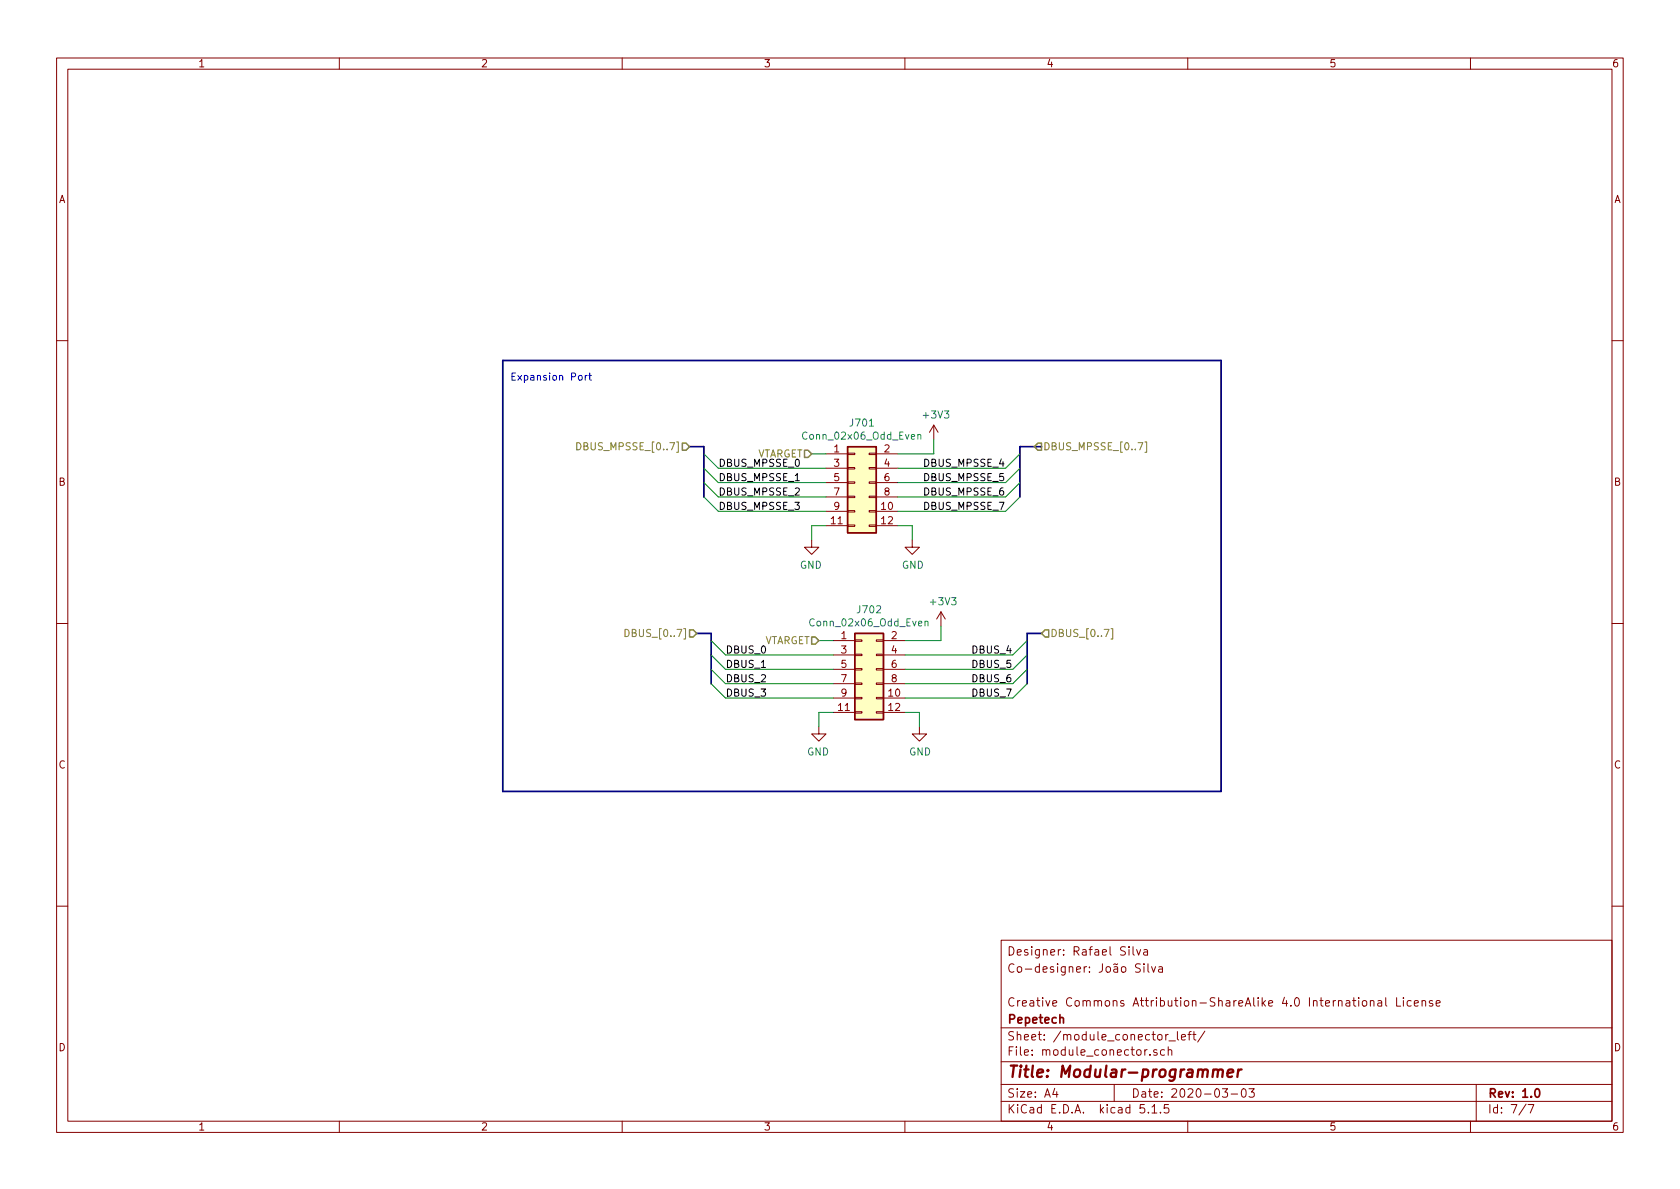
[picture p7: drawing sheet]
<svg xmlns="http://www.w3.org/2000/svg" width="297mm" height="210mm" viewBox="0 0 297 210" stroke-linecap="round" stroke-linejoin="round" font-family="sans-serif">
<g fill="none" stroke="#840000" stroke-width=".18">
<path d="M10 10.3h277v189.9h-277zM12 12.2h273v186.1h-273zM60 10.3v1.9M110 10.3v1.9M160 10.3v1.9M210 10.3v1.9M260 10.3v1.9M10 60.2h2M165.1 75.2l-.8 1.2M165.1 75.2v2.5M165.1 75.2l.8 1.2M285 60.2h2"/>
<path d="M143.5 95.5v1.3h-1.3l1.3 1.2 1.3-1.2h-1.3M146 80.3h3.9M146 90.4h3.9M146 93h3.9M146 82.8h3.9M146 85.3h3.9M146 87.9h3.9M149.9 90.3h1.2v.2h-1.2zM149.9 92.8h1.2v.3h-1.2zM149.9 87.8h1.2v.2h-1.2zM149.9 82.7h1.2v.2h-1.2zM149.9 80.1h1.2v.3h-1.2z"/>
<path d="M149.9 85.2h1.2v.3h-1.2zM153.7 90.3h1.2v.2h-1.2zM153.7 92.8h1.2v.3h-1.2zM153.7 87.8h1.2v.2h-1.2zM153.7 82.7h1.2v.2h-1.2zM153.7 80.1h1.2v.3h-1.2zM153.7 85.2h1.2v.3h-1.2zM154.9 80.3h3.8M154.9 90.4h3.8M154.9 93h3.8M154.9 82.8h3.8M154.9 85.3h3.8"/>
<path d="M154.9 87.9h3.8M161.3 95.5v1.3h1.3l-1.3 1.2-1.3-1.2h1.3M10 110.3h2M147.3 113.3h3.8M147.3 115.8h3.8M147.3 118.4h3.8M151.1 115.7h1.3v.2h-1.3zM151.1 113.2h1.3v.2h-1.3zM151.1 118.2h1.3v.3h-1.3zM154.9 115.7h1.3v.2h-1.3zM154.9 113.2h1.3v.2h-1.3zM154.9 118.2h1.3v.3h-1.3z"/>
<path d="M156.2 113.3h3.8M156.2 115.8h3.8M156.2 118.4h3.8M166.4 108.2l-.8 1.3M166.4 108.2v2.5M166.4 108.2l.7 1.3M285 110.3h2M144.8 128.5v1.3h-1.3l1.3 1.3 1.2-1.3h-1.2M147.3 123.4h3.8M147.3 126h3.8M147.3 120.9h3.8M151.1 123.3h1.3v.3h-1.3z"/>
<path d="M151.1 125.9h1.3v.2h-1.3zM151.1 120.8h1.3v.2h-1.3zM154.9 123.3h1.3v.3h-1.3zM154.9 125.9h1.3v.2h-1.3zM154.9 120.8h1.3v.2h-1.3zM156.2 123.4h3.8M156.2 126h3.8M156.2 120.9h3.8M162.6 128.5v1.3h1.2l-1.2 1.3-1.3-1.3h1.3M10 160.2h2M177 166.3h108v32h-108zM199.6 167.4v.2"/>
<path d="M199.6 167.9v1M200.3 167.4v1.3l.3 .2M201 167.9l.3 1 .4-1M201.6 170.5l-.6-.1-.2 .3v.3l.7 .4v.4l-.2 .1h-.5M202.3 170.4v.2M202.3 168h.5l.1 .9M202.3 170.9v1M202.9 168.3h-.5l-.2 .2 .2 .4 .5-.1M203 170.4v1.3l.2 .2M203.6 170.9l.4 1 .3-1M204.9 171h.6v.9M205.5 171.3l-.4 .1-.3 .2 .3 .3h.4"/>
<path d="M240.9 177.1l.2-.2 .5 .2v.7l-.2 .1-.5-.1zM242.3 177.1l.2-.2 .4 .1v.9M242.3 176.9v1M243.6 177h.6l.1 .9M244.3 177.3l-.5 .1-.2 .2v.2l.2 .1 .5-.1M245 176.4v1.3l.2 .2M246.9 176.4v1.5h.7M248.1 176.4v.2M248.1 176.9v1M249.5 177l-.4-.1-.3 .3 .1 .6h.6M250.1 177.4l.7-.1-.1-.3-.4-.1-.2 .2v.7h.6M251.4 177.1l.2-.2 .4 .1 .1 .9"/>
<path d="M251.4 176.9v1M253.3 177a.37 .37 0 0 0-.6 .1l.1 .3 .5 .1 .1 .1-.3 .3-.4-.1M253.9 177.4l.7-.1v-.3l-.5-.1-.2 .2 .1 .7h.6M285 160.2h2M60 198.3v1.9M110 198.3v1.9M160 198.3v1.9M177 194.8h108M177 191.8h108M177 187.8h108M177 181.8h108M186.5 192.5l-.4 1h1"/>
<path d="M186.8 193v1M197 191.8v3M202.3 195.3h-.7l-.1 .7 .3-.1 .5 .1 .1 .2-.1 .5-.2 .1-.6-.1M203 196.7v.1M203.3 186.5v.1M203.7 195.8l.4-.5v1.5M203.7 196.8h.8M204.5 185.7a.37 .37 0 0 0-.5 .1v.2l.5 .2 .1 .1-.2 .3-.4-.1M205.2 196.7v.1M205.9 185.7l-.4-.1-.3 .3 .1 .6 .2 .1 .4-.1M206.6 185.7a.37 .37 0 0 1 .6 .1v.8M206.6 182.9l-.4 .1-.1 .2"/>
<path d="M206.6 185.1v1.5M206.6 195.3h-.7l-.1 .7 .2-.1 .6 .1 .1 .2-.1 .5-.2 .1-.6-.1M206.7 184.1h1.1M208.2 182.4v1.3l.2 .2M208.9 183.4l.7-.1-.1-.3-.4-.1-.2 .2 .1 .7h.5M210 198.3v1.9M210 182.9h.6M210.6 182.4l-.3 .1v.1v1.3M210.9 182.9h.6M211.1 182.4v1.3l.4 .2M213 182.3l-1.2 2M216.1 192.5h.9l-.4 .6 .4 .1v.7l-.2 .1-.7-.1"/>
<path d="M217.7 193.5h1.1M219.6 192.7l.4-.2a.94 .94 0 0 1 0 1.5 .82 .82 0 0 1-.4-1.3zM220.8 192.5h1l-.5 .6 .4 .1v.7l-.2 .1-.7-.1M260 198.3v1.9M261 191.8v6.5M269.8 195.2l-1.2 2M270.2 195.3h1l-.6 1.5"/>
</g>
<path d="M187.4 180.1l.2-.2 .4 .1v.9M271.5 192.7l.2-.2a.81 .81 0 0 1 .6 .6 .81 .81 0 0 1-.3 .8l-.1 .1a.79 .79 0 0 1-.4-1.3z" fill="none" stroke="#840000" stroke-width=".3"/>
<path d="M214.5 189.3a.5 .5 0 0 1 .9 .1l-.2 1M215.4 189.4a.47 .47 0 0 1 .4-.3 .47 .47 0 0 1 .4 .3l-.1 1M217 189.8l1-.2v-.4l-.6-.1-.3 .3v.9l.1 .1 .6-.1M218.9 189.1l-.1 1.3M219.5 189.1a.55 .55 0 0 0-.6 .4" fill="none" stroke="#840000" stroke-width=".41"/>
<g fill="#ffffc2" stroke="#ffffc2" stroke-width=".18">
<path d="M149.9 79h5v15.2h-5z"/>
<path d="M151.1 112h5.1v15.2h-5.1z"/>
</g>
<path d="M149.9 79h5v15.2h-5zM151.1 112h5.1v15.2h-5.1z" fill="none" stroke="#840000" stroke-width=".25"/>
<path d="M162.3 77l.2-.2 .3 .1v.8M162.3 76.8v.9M163.6 110l.1-.2 .3 .1 .1 .8M163.6 109.8v.9" fill="none" stroke="#008484" stroke-width=".18"/>
<path d="M88.9 63.7h127v76.2h-127zM121.9 79h2.6v8.9M184.1 79h-3.8v8.9M123.2 112h2.5v8.9M184.1 112h-2.5v8.9" fill="none" stroke="#000084" stroke-width=".3"/>
<g fill="none" stroke="#008400" stroke-width=".18">
<path d="M165.1 77.7v2.6h-6.4M124.5 87.9l2.5 2.5h19M124.5 85.3l2.5 2.6h19M124.5 82.8l2.5 2.5h19M124.5 80.3l2.5 2.5h19M143.5 80.3h2.5M146 93h-2.5v2.5M158.7 93h2.6v2.5M180.3 87.9l-2.5 2.5h-19.1M180.3 85.3l-2.5 2.6h-19.1M180.3 82.8l-2.5 2.5h-19.1M180.3 80.3l-2.5 2.5h-19.1"/>
<path d="M125.7 113.3l2.6 2.5h19M125.7 118.4l2.6 2.5h19M125.7 115.8l2.6 2.6h19M144.8 113.3h2.5M166.4 110.7v2.6h-6.4M181.6 113.3l-2.5 2.5h-19.1M181.6 118.4l-2.5 2.5h-19.1M181.6 115.8l-2.5 2.6h-19.1M125.7 120.9l2.6 2.5h19M147.3 126h-2.5v2.5M160 126h2.6v2.5M181.6 120.9l-2.5 2.5h-19.1"/>
</g>
<path d="M102 78.3a.64 .64 0 0 1 .7 .6 .64 .64 0 0 1-.7 .6zM201.2 78.3h.9l-.6 1.2M202.4 78.2h.3v1.8h-.3M110.5 111.3a.64 .64 0 0 1 .7 .6 .64 .64 0 0 1-.7 .7zM195.2 111.3h.9l-.6 1.3M196.4 111.2h.3v1.8h-.3" fill="none" stroke="#848400" stroke-width=".18"/>
<path d="M120.6 78.4h.7l.6 .6-.6 .6h-.7zM142.2 79.6h.7l.6 .7-.6 .6h-.7zM183.5 78.4h.6v1.2h-.6l-.6-.6zM121.9 111.4h.7l.6 .6-.6 .6h-.7zM143.5 112.6h.6l.7 .7-.7 .6h-.6zM184.8 111.4h.6v1.2h-.6l-.7-.6z" fill="none" stroke="#848400" stroke-width=".25"/>
<path d="M102.4 66.4h.3l.2 .2-.1 .6h-.3l-.2-.2zM103.5 66.4v.8M103.8 66.4l-.3 .2M104.1 66.4h.5M104.3 66v1.1l.3 .1" fill="none" stroke="#0000c2" stroke-width=".18"/>
<text font-size="2.8" fill="#840000" x="178" y="190.5">Title: Modular-programmer</text>
<g font-size="2.1" fill="#840000">
<text x="178" y="172">Co-designer: João Silva</text>
<text x="178" y="169">Designer: Rafael Silva</text>
<text x="178" y="178">Creative Commons Attribution-ShareAlike 4.0 International License</text>
<text x="178" y="184">Sheet: /module_conector_left/</text>
<text x="178" y="181">Pepetech</text>
<text x="178" y="186.7">File: module_conector.sch</text>
<text x="178" y="196.9">KiCad E.D.A. kicad 5.1.5</text>
<text x="178" y="194.1">Size: A4</text>
<text x="200" y="194.1">Date: 2020-03-03</text>
<text x="263" y="194.1">Rev: 1.0</text>
<text x="263" y="196.9">Id: 7/7</text>
</g>
<g font-size="1.8" fill="#840000">
<text x="35" y="11.9">1</text>
<text x="85" y="11.9">2</text>
<text x="135" y="11.9">3</text>
<text x="185" y="11.9">4</text>
<text x="235" y="11.9">5</text>
<text x="285" y="11.9">6</text>
<text x="10.4" y="35.9">A</text>
<text x="285.4" y="35.9">A</text>
<text x="147.5" y="80">1</text>
<text x="147.5" y="82.5">3</text>
<text x="156.4" y="80">2</text>
<text x="156.4" y="82.5">4</text>
<text x="10.4" y="85.9">B</text>
<text x="147.5" y="85.1">5</text>
<text x="147.5" y="87.6">7</text>
<text x="156.4" y="85.1">6</text>
<text x="156.4" y="87.6">8</text>
<text x="285.4" y="85.9">B</text>
<text x="147" y="92.7">11</text>
<text x="147.5" y="90.2">9</text>
<text x="155.9" y="90.2">10</text>
<text x="155.9" y="92.7">12</text>
<text x="148.7" y="113">1</text>
<text x="157.6" y="113">2</text>
<text x="148.7" y="115.6">3</text>
<text x="148.7" y="118.1">5</text>
<text x="157.6" y="115.6">4</text>
<text x="157.6" y="118.1">6</text>
<text x="148.3" y="125.7">11</text>
<text x="148.7" y="120.6">7</text>
<text x="148.7" y="123.2">9</text>
<text x="157.1" y="123.2">10</text>
<text x="157.1" y="125.7">12</text>
<text x="157.6" y="120.6">8</text>
<text x="10.4" y="135.9">C</text>
<text x="285.4" y="135.9">C</text>
<text x="10.4" y="185.9">D</text>
<text x="285.4" y="185.9">D</text>
<text x="35" y="199.9">1</text>
<text x="85" y="199.9">2</text>
<text x="135" y="199.9">3</text>
<text x="185" y="199.9">4</text>
<text x="235" y="199.9">5</text>
<text x="285" y="199.9">6</text>
</g>
<text font-size="1.8" fill="#0000c2" x="90.2" y="67.3">Expansion Port</text>
<g font-size="1.8" fill="#008484">
<text x="142.3" y="77.7">Conn_02x06_Odd_Even</text>
<text x="150.4" y="75.4">J701</text>
<text x="163.4" y="74">+3V3</text>
<text x="141.4" y="100.6">GND</text>
<text x="159.5" y="100.6">GND</text>
<text x="164.7" y="107">+3V3</text>
<text x="143.6" y="110.8">Conn_02x06_Odd_Even</text>
<text x="151.7" y="108.5">J702</text>
<text x="142.7" y="133.6">GND</text>
<text x="160.7" y="133.6">GND</text>
</g>
<g font-size="1.8" fill="#848400">
<text x="103.1" y="79.6">DBUS_MPSSE_[0..7]</text>
<text x="133.5" y="80.9">VTARGET</text>
<text x="184.4" y="79.6">DBUS_MPSSE_[0..7]</text>
<text x="111.5" y="112.6">DBUS_[0..7]</text>
<text x="134.8" y="113.9">VTARGET</text>
<text x="185.7" y="112.6">DBUS_[0..7]</text>
</g>
<g font-size="1.8">
<text x="127" y="82.5">DBUS_MPSSE_0</text>
<text x="163.7" y="82.5">DBUS_MPSSE_4</text>
<text x="127" y="85.1">DBUS_MPSSE_1</text>
<text x="127" y="87.6">DBUS_MPSSE_2</text>
<text x="163.7" y="85.1">DBUS_MPSSE_5</text>
<text x="163.7" y="87.6">DBUS_MPSSE_6</text>
<text x="127" y="90.2">DBUS_MPSSE_3</text>
<text x="163.7" y="90.2">DBUS_MPSSE_7</text>
<text x="128.3" y="115.6">DBUS_0</text>
<text x="128.3" y="118.1">DBUS_1</text>
<text x="172.1" y="115.6">DBUS_4</text>
<text x="172.1" y="118.1">DBUS_5</text>
<text x="128.3" y="120.6">DBUS_2</text>
<text x="128.3" y="123.2">DBUS_3</text>
<text x="172.1" y="120.6">DBUS_6</text>
<text x="172.1" y="123.2">DBUS_7</text>
</g>
</svg>
